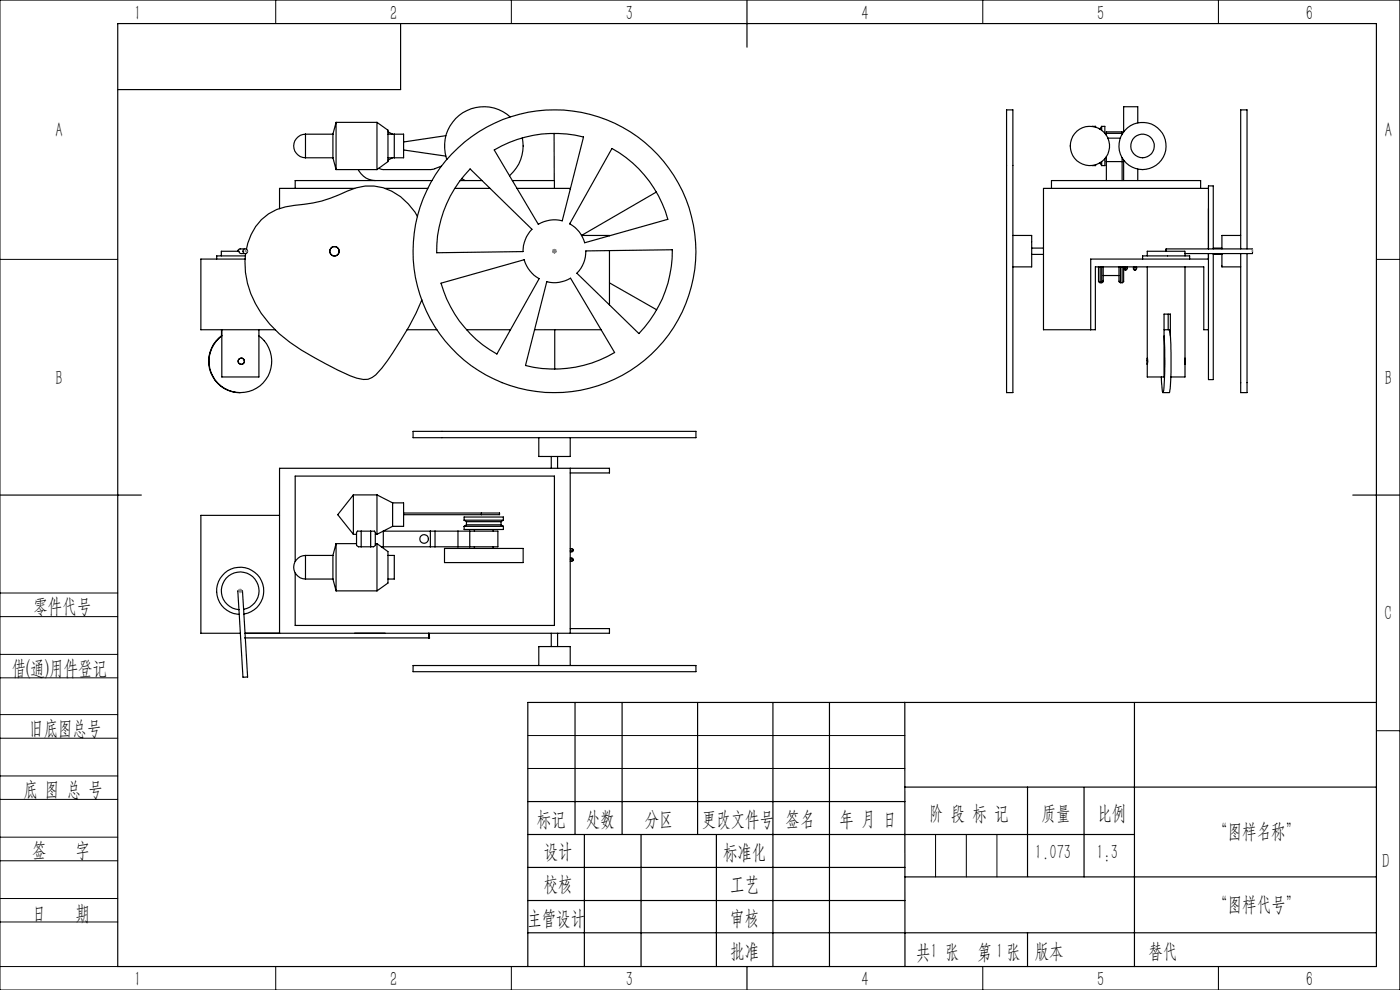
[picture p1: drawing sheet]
<svg xmlns="http://www.w3.org/2000/svg" width="297mm" height="210mm" viewBox="0 0 297 210" stroke-linecap="round" stroke-linejoin="round" font-family="sans-serif">
<g fill="none" stroke="#000" stroke-width=".25">
<path d="M25 5h267v200h-267zM85 5v14h-60M158.5 0v10M64.8 28.5a2.5 2.5 0 0 0-2.5 2.5 2.5 2.5 0 0 0 2.5 2.5M64.8 28.5v5M64.8 28.5h5.8M64.8 33.5h5.8M70.6 28.5v5M70.6 33.5l.7 2.5M71.3 26v10M71.3 26h8.7M71.3 36h8.7"/>
<path d="M71.3 26l-.7 2.5M75.2 40h-15.9v4.3M76 36a4.2 4.2 0 0 0 3.6 2.3M80 26v10M80 26l2.3 1.6v6.7l-2.3 1.7M81.6 40h9.1M82.3 28.5h3.3v5h-3.3M82.3 28l1 .5M83.3 33.5l-1 .5M83.6 28.5v5M85.6 31.8l9 1.3M91.7 38.3h-29.1v1.7"/>
<path d="M93.7 35.2l-2.3 .8h-10.1l-.9-.3M94.6 28.8l-9 1.3M96.5 40h7.4M97.6 38.3h4.6M98 37.8l.7 .5M99.7 35.8l13.2 12.8a6.9 6.9 0 0 0-2 4.8l-18.3 .2a24.9 24.9 0 0 1 7.1-17.8zM104.8 31.8a25.1 25.1 0 0 1 19-2.7l-4.5 17.7a6.6 6.6 0 0 0-5.1 .8zM108.2 24.8a8.3 8.3 0 0 0-10.2-.8 8.3 8.3 0 0 0-3.2 9.8M108.7 38.3h8.9v1.7M109.7 40h11.3v.2M110.8 29.2a8.4 8.4 0 0 1-2.7 8.1M117.5 28.3l.1 10"/>
<path d="M129.8 31.5a24.8 24.8 0 0 1 11.9 15l-17.7 5a6.5 6.5 0 0 0-3.1-4zM213.5 23.3h1.4v60h-1.4zM223.1 40v-1.7h31.6v1.7M231.7 35.1h.1M231.7 35.1h.7M232.4 26.8v.2M232.4 35v.1M232.4 26.8h-.7M232.4 26.8l.1 .2M232.5 34.9l-.1 .2M233.2 34.6h.2M233.2 27.3h.2"/>
<path d="M233.4 27.3v.1M233.4 34.5v.1M233.4 34.6l.3 .5M233.7 26.8v.8M233.7 34.3v.8M233.7 26.8h.7v1.4M233.7 26.8l-.3 .5M234.4 33.7v1.4h-.7M234.7 28.3v.4M234.7 34.3v4M234.7 28.3v-.3h3.4v.3M234.7 28.3h3.4"/>
<path d="M234.7 34.3h3.4M234.7 33.2v1.1M235 29.3h2.7M238.1 28.3v.2M238.1 34.3v4M238.1 33.5v.8M238.4 34v4.3M241.4 26.1v-3.5h-3v5.4M241.4 35.9v2.4M256.4 40v-.6l1 .1v13.3M256.4 40v12.8v-8.5M256.4 40h-35v29.9h11v-13.3h23v13.3h1v-16.1"/>
<path d="M52 55h-9.4v14.9h15.8M52 52.8h-1.2l-.4 .5M52 53.8h-1l-.3-.5h-3.7v1M52.1 54.3h-6.1v.7M52.1 53.8a19.6 19.6 0 0 0 7.1 17 65 65 0 0 0 16.5 9.4 3.5 3.5 0 0 0 4-.7 60.9 60.9 0 0 0 9.8-15.9M88.6 46a11.8 11.8 0 0 0-11.2-6.5l-1.9 .4-1.8 .6a27.3 27.3 0 0 1-11.2 3.1 10.8 10.8 0 0 0-10.2 9.3M116 59.8a6.6 6.6 0 0 0 5-.8l9.4 15.8a25 25 0 0 1-18.9 2.7zM121 47.3v.2M123.4 49.9l5.9 .1M124.3 53.2l18.3-.2a25.3 25.3 0 0 1-7.1 17.8l-13.1-12.8a6.5 6.5 0 0 0 1.9-4.8zM129.3 53.2v11.5M129.3 60l10 5.7"/>
<path d="M139.2 40.7l-15.8 9.2M214.9 49.9h4v6.7h-4M218.9 54h2.5M218.9 52.6h2.5M233 56.6v3.1l.4 .3M233.4 56.6v3.4M233.4 60h.3M233.7 56.6v3.4M234 56.6v3.2l-.3 .2M234 58.4h3.4M237.4 56.6v3.1l.3 .3M237.7 56.6v3.4"/>
<path d="M237.7 60h.4M238.1 56.6v3.4M238.4 56.6v3.2l-.3 .2M238.4 56.6v.4l.4 .3M238.8 56.6v.7M239.1 56.6v.5l-.3 .2M240.5 56.6v.5l.3 .2M240.8 56.6v.7M241.1 56.6v.5l-.3 .2M242.4 55v-.7h10v.7M243.4 56.6v23.4h3.5v-13.4h1.4v4.7M243.4 54.3v-1h8v1"/>
<path d="M247.3 53.3l.1-.5v.5M247.4 52.8h18.3v.1v.9h-14.3M251.4 56.6v19.4M256.4 55h-25v14.9M257.4 53.8v26.7h-1v-10.5M257.4 54h1.8M257.4 52.6h1.8M259.2 53.8v2.8h4M263.2 53.8v29.5h1.3v-29.5M263.2 52.8v-29.5h1.3v29.5M263.2 49.9h-4v2.9M47 69.9v1.4"/>
<path d="M47.1 69.9v10.1h7.8v-10.1M47.1 71.3a6.7 6.7 0 0 0-1 9.8 6.7 6.7 0 0 0 9.8 0 6.7 6.7 0 0 0-1-9.8M47.1 71.2a6.7 6.7 0 0 0-2.5 7.5 6.7 6.7 0 0 0 6.4 4.6M86.4 69.9h6.3M93.6 60.1l17.6-5a6.8 6.8 0 0 0 3.2 4l-9 16a25.1 25.1 0 0 1-11.8-15zM99 69.9h9.3M113.4 69.9h14.1M117.7 69.9v8.4M243.4 76v1.3zM246.9 69.9h1.1a46 46 0 0 1 .4 10.7l-.3 2.6-1.4 .1M246.9 71.3a71.9 71.9 0 0 1-.1 11.9l-.2-.4-.2-2.8M247.8 66.6v3.3"/>
<path d="M251.4 76v1.2M251.4 77.2v2.8h-3M251.4 76v1.3M87.6 91.5h60v1.3h-60zM114.3 92.8v4h6.7v-4M116.9 96.8v2.5M118.3 96.8v2.5M121 99.3v35M0 105h30M59.3 109.3h-16.7v25h8.4M62.6 119.1v-18.1h55v31.7h-55v-11.1M64.8 117.8a2.5 2.5 0 0 0-2.5 2.5 2.5 2.5 0 0 0 2.5 2.5"/>
<path d="M64.8 117.8v5M64.8 117.8h5.8M70.6 117.8v5M71.3 115.3v10M71.3 115.3h4.3M71.3 115.3l-.7 2.5M75 105v8.3M75 105h5M75 113.3h.6M75 105l-3.4 4.2 3.4 4.1M76.6 112.7h-.2a.63 .63 0 0 0-.8 .3v2.6l.5 .4h.5M76.6 112.7v3.3"/>
<path d="M76.6 116h2M76.6 112.7h2M78.6 112.7h.8l.2 .3v2.7l-.4 .3h-.6M78.6 112.7v3.3M79.6 115.3h.4M79.6 113.3h.4M80 115.3v10M80 115.3l2.3 1.7v6.7l-2.3 1.6M80 105v8.3M80 105l3.3 1.7M80.9 116h.4M81.3 116h10"/>
<path d="M82.3 117.8h1.3v5h-1.3M83.3 106.7v4.9M83.3 106.7h2.3v4.9h-2.3M83.3 111.6l-3.3 1.7M85.6 109.2h16.5M85.6 108.8h16.5M91.3 116h1M91.3 112.7h1M91.3 112.7h-10v3.3M91.3 112.7v3.3M92.3 116h4.9M92.3 112.7h4.9"/>
<path d="M92.3 112.7v3.3M94.3 116.3h16.7v3h-16.7zM97.2 116h2.5M97.2 112.7h2.5M97.2 112.7v3.3M98.5 110.3v-.6h8.3v.6M98.5 110.3h8.3M98.5 111.6h8.3M98.5 111.6v.7h8.3v-.7M98.5 110.3l.5 .4M99 111.3h7.3M99 110.7h7.3"/>
<path d="M99 111.3l-.5 .3M99 110.7v.6M99.7 112.7h5.9v3.3h-5.9M99.7 112.7v3.3M100.6 112.3v.4M100.6 116v.3M102.1 108.8h3.9v.4h-3.9M102.1 108.8v.4M104.6 112.3v.4M104.6 116v.3M106.3 111.3l.5 .3M106.3 110.7v.6"/>
<path d="M106.8 110.3l-.5 .4M121 116.4h.4l.2 .3M121 118.4h.4l.2 .3M121 100.3h8.3v-1h-70v35h-7.3h77.3v-1h-8.3M121 116.7h.6M121 118.7h.6M121.6 116.7l-.2 .3h-.4M121.6 118.7l-.2 .3-.4 .1M287 105h10M51.7 129.2l-.3-3.9h-.8l-.2 .1 .3 3.9M51.7 129.2l.8 14.4h-1l-.8-14.3M51.7 129.2a4 4 0 0 0 2.4-6.3 4 4 0 0 0-6.7 .5 4 4 0 0 0 3.3 5.9"/>
<path d="M51.8 130.3a5 5 0 0 0 3.4-7.7 5 5 0 0 0-8.4 0 5 5 0 0 0 3.5 7.7h.4M52 135.3h38.9M64.8 122.8h5.8M70.6 122.8l.7 2.5M71.3 125.3h8.7M75.2 134.3h6.5M90.9 135.3h.1M90.9 134.3v1M91.1 134.3v1M116.9 134.3v2.9M118.3 134.3v2.9M87.6 141.2h60v1.3h-60z"/>
<path d="M114.3 141.2v-4h6.7v4M122 149v28M132 149v28M148 149v28M164 149v56M176 149v56M191.9 149l.1 56M240.7 149v56M292 149h-180v56M112 177h128.7M112 170h80M124 177v28"/>
<path d="M136 177v28M152 177v28M191.9 167h100.1M218 167v18.9M230 167v19M112 197.9h180M112 184h80M112 191h80M192 186h100M218 197.9v7.1M158.5 205v5"/>
<circle cx="231.2" cy="31" r="4.2"/>
<circle cx="242.4" cy="31" r="5"/>
<circle cx="242.4" cy="31" r="2.5"/>
<circle cx="52" cy="53.3" r=".5"/>
<circle cx="71" cy="53.3" r="1.01"/>
<circle cx="71" cy="53.3" r=".99"/>
<circle cx="117.6" cy="53.3" r="30"/>
<circle cx="51.2" cy="76.6" r=".67"/>
<circle cx="51.2" cy="76.6" r=".66"/>
<circle cx="90" cy="114.3" r=".91"/>
</g>
<path d="M117.1 53.3h1M117.3 52.9l.7 .7M117.6 52.8v1M118 52.9l-.7 .7M50.4 125.3h1.1M50.6 125l.7 .7M50.9 124.8v1M51.3 125l-.7 .7" fill="none" stroke="#808080" stroke-width=".21"/>
<g fill="none" stroke="#000" stroke-width=".21">
<path d="M0 0h297v210h-297zM58.5 0v5M108.5 0v5M208.5 0v5M258.5 0v5M0 55h25M292 55h5M0 138.8h25M0 125.8h25M0 130.8h25M0 143.8h25M0 156.6h25"/>
<path d="M0 151.6h25M112 156h80M292 155h5M0 169.6h25M0 164.6h25M0 177.6h25M112 163h80M198.5 177v9M205 177v9M211.5 177v9M0 182.6h25M0 190.6h25"/>
<path d="M0 195.6h25M0 205h25M58.5 205v5M108.5 205v5M208.5 205v5M258.5 205v5"/>
</g>
<path d="M52 52.8v.5h.5M265.6 53.3h.1M265.7 52.8v.5" fill="none" stroke="#808080" stroke-width=".25"/>
<g font-size="4.4">
<text x="28.5" y="4.1">1</text>
<text x="82.7" y="4.1">2</text>
<text x="132.7" y="4.1">3</text>
<text x="182.7" y="4.1">4</text>
<text x="232.7" y="4.1">5</text>
<text x="277" y="4.1">6</text>
<text x="11.7" y="29.1">A</text>
<text x="293.8" y="29.1">A</text>
<text x="11.7" y="81.6">B</text>
<text x="293.8" y="81.6">B</text>
<text x="7.1" y="130.1">零件代号</text>
<text x="293.7" y="131.6">C</text>
<text x="2.5" y="143.2">借(通)用件登记</text>
<text x="6.2" y="155.8">旧底图总号</text>
<text x="5" y="168.9">底 图 总 号</text>
<text x="197.1" y="173.8">阶 段 标 记</text>
<text x="221" y="173.8">质量</text>
<text x="232.8" y="173.8">比例</text>
<text x="113.9" y="175.2">标记</text>
<text x="124.3" y="175.2">处数</text>
<text x="136.8" y="175.2">分区</text>
<text x="148.9" y="175.2">更改文件号</text>
<text x="166.7" y="175.2">签名</text>
<text x="178.1" y="175.2">年 月 日</text>
<text x="257.4" y="177.8">“图样名称”</text>
<text x="6.8" y="181.9">签</text>
<text x="16" y="181.9">字</text>
<text x="115.3" y="182.1">设计</text>
<text x="153.4" y="182.2">标准化</text>
<text x="219.6" y="182.1">1.073</text>
<text x="232.6" y="182.1">1:3</text>
<text x="293.2" y="184.1">D</text>
<text x="115.3" y="189">校核</text>
<text x="154.9" y="189">工艺</text>
<text x="6.8" y="195.2">日</text>
<text x="16" y="195.2">期</text>
<text x="111.9" y="196.2">主管设计</text>
<text x="154.9" y="196.2">审核</text>
<text x="257.4" y="193.2">“图样代号”</text>
<text x="154.9" y="203.1">批准</text>
<text x="194.4" y="203.4">共 张</text>
<text x="197.4" y="203.1">1</text>
<text x="207.4" y="203.4">第 张</text>
<text x="211.3" y="203.1">1</text>
<text x="219.5" y="203.1">版本</text>
<text x="243.6" y="203.1">替代</text>
<text x="28.5" y="209.1">1</text>
<text x="82.7" y="209.1">2</text>
<text x="132.7" y="209.1">3</text>
<text x="182.7" y="209.1">4</text>
<text x="232.7" y="209.1">5</text>
<text x="277" y="209.1">6</text>
</g>
</svg>
